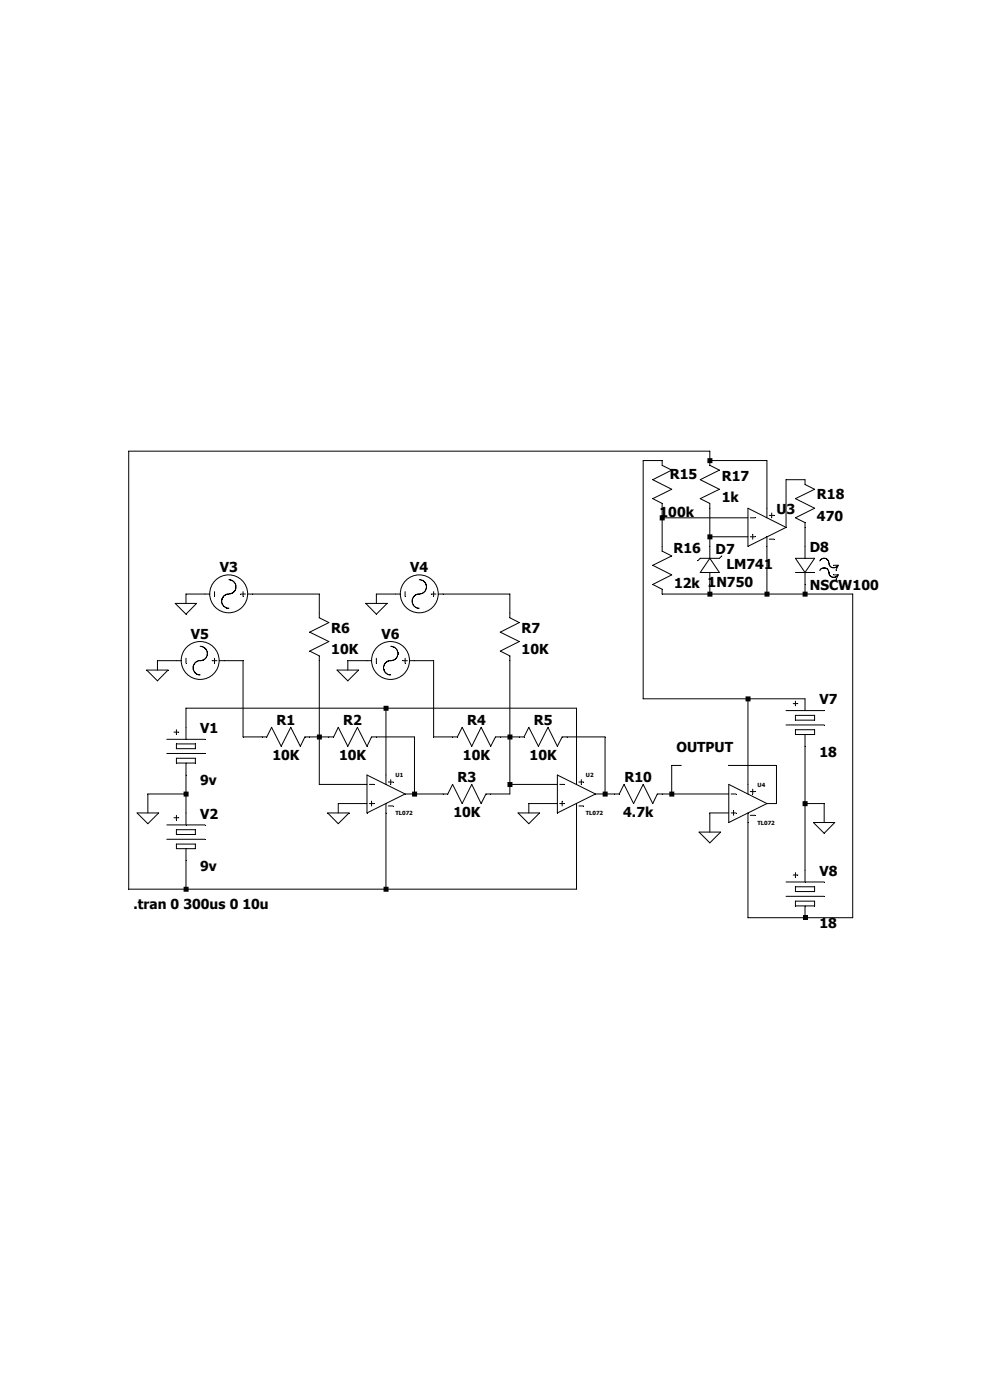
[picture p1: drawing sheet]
<svg xmlns="http://www.w3.org/2000/svg" width="210mm" height="297mm" viewBox="0 0 210 297" stroke-linecap="round" stroke-linejoin="round" font-family="sans-serif">
<g fill="none" stroke="#000" stroke-width=".21">
<path d="M150.6 97.7h12.1v12.2M140.5 109.9h18.2M150.6 118.4l2 3.1h-4.1zM150.6 118.4v-11.6l-2.1-1 4.1-2-4.1-2 4.1-2.1-2-1v-3h-123.3v92.9h95v-18.1M150.6 113.9h8.1M153.1 117.9l-.5 .5h-4.1l-.5 .6M158.7 107.8l8.1 4.1-8.1 4zM159.2 109.9h1M159.2 113.9h1M159.7 113.4v1M162.7 113.9v12.1M163.2 109.3h1"/>
<path d="M163.2 114.4h1M163.7 108.8v1.1M166.8 111.9v-10.1h4v1l2 1-4.1 2 4.1 2-4.1 2.1 2.1 1v7.5M168.7 118.4h4.1l-2 3.1zM173.9 119l.3-.3a.98 .98 0 0 1 1.3 0l.3 .5 .2 .8a.99 .99 0 0 0 1.5 .2l.3-.3M176.8 119.9h1l-.5 1M37.2 128h4.5l-2.2 2.3zM39.5 139.7v1M42.5 137.1a1.54 1.54 0 0 1 1.5 1.7 1.54 1.54 0 0 1-1.8 1.4 1.52 1.52 0 0 0-1.2 1.6 1.52 1.52 0 0 0 1.5 1.4M44.5 126h-5v2M45.5 125.5v1M45.5 139.7v1"/>
<path d="M48.6 123a1.54 1.54 0 0 1 1.4 1.7 1.54 1.54 0 0 1-1.7 1.3 1.51 1.51 0 0 0-1.3 1.7 1.51 1.51 0 0 0 1.6 1.3M51.1 126h1M51.6 125.5v1M52.6 126h15.1v5.1l2.1 1-4.1 2 4.1 2-4.1 2 2 1v27.3h10.2M77.6 128h4.5l-2.3 2.3zM79.8 139.7v1M82.9 137.1a1.57 1.57 0 0 1 1.5 1.8 1.57 1.57 0 0 1-1.9 1.3 1.51 1.51 0 0 0-1.1 1.7 1.51 1.51 0 0 0 1.5 1.3M84.9 126h-5.1v2M85.9 125.5v1M85.9 139.7v1M88.9 123a1.57 1.57 0 0 1 1.5 1.8 1.57 1.57 0 0 1-1.9 1.3 1.52 1.52 0 0 0-1 1.6 1.52 1.52 0 0 0 1.4 1.3M91.5 126h1"/>
<path d="M92 125.5v1M93 126h15.2v5.1l2 1-4.1 2 4.1 2-4.1 2 2.1 1v29.3h-5.1l-1 2.1-2-4.1-2.1 4.1-2-4.1-1 2h-9.1M150.6 121.5v4.5M168.7 121.5h4.1M170.8 121.5v4.5M173.9 121a1.07 1.07 0 0 1 1.3-.5 1.07 1.07 0 0 1 .7 1.3 1 1 0 0 0 .9 .7 1 1 0 0 0 1-.6M176.8 122h1l-.5 1M31.1 142.2h4.5l-2.2 2.2zM35.4 156.8h8.1M35.4 159.9h8.1M36.9 155.3h1M37.4 157.8h4v1h-4z"/>
<path d="M37.4 154.8v1M38.4 140.2h-5v2M39.5 156.8v-6.6h82.8v16.2M45 140.2h1M46.5 140.2h5.1v16.1h5l1-2 2 4 2.1-4 2 4 1-2h6.1l1-2 2 4 2-4 2.1 4 .9-2h9.1v12.1M71.5 142.2h4.6l-2.3 2.2zM78.8 140.2h-5v2M81.9 150.2v16.2M85.4 140.2h1M86.9 140.2h5.1v16.1h5l1-2 2.1 4 2-4 2 4 1-2h6.1l1-2 2 4 2-4 2 4 1.1-2h9.1v12.1M158.7 148.3v20.1M166.8 150.7h8"/>
<path d="M166.8 153.8h8M168.3 149.3h.9M168.7 151.8h4.1v1h-4.1zM168.7 154.8h4.1v1h-4.1zM168.7 148.8v.9M170.8 150.7v-2.4h-34.4v-50.6h4.1v1l2 1-4 2.1 4 2-4 2 2 1v10.1l2 1-4 2 4 2.1-4 2 2 1v1h40.4v68.7h-22.2v-22.2M170.8 155.8v31.3M29.1 172.5h4.6l-2.3 2.3zM35.4 175h8.1M35.4 178.1h8.1M36.9 173.5h1M37.4 160.9h4v1h-4z"/>
<path d="M37.4 176h4v1h-4zM37.4 179.1h4v.9h-4zM37.4 173v1M39.5 168.4h-8.1v4.1M39.5 161.9v13.1M69.5 172.5h4.5l-2.2 2.3zM77.9 164.4l8 4-8 4.1zM77.9 170.5h-6.1v2M78.4 166.4h.9M78.4 170.5h.9M78.8 170v1M81.9 170.5v18.1"/>
<path d="M82.4 165.9h1M82.4 171h1M82.9 165.4v1M108.2 166.4h10M109.9 172.5h4.6l-2.3 2.3zM118.2 170.5h-6v2M118.2 164.4l8.1 4-8.1 4.1zM118.7 166.4h1.1M118.7 170.5h1.1M119.3 170v1M122.8 165.9h1M122.8 171h1"/>
<path d="M123.3 165.4v1M126.3 168.4h5.1l1-2 2 4.1 2-4.1 2.1 4.1 .9-2.1h15.2M144.5 162.4h-2v6M148.3 176.5h4.6l-2.3 2.3zM154.6 172.5h-4v4M154.6 162.4h10.1v8.1h-2M154.6 166.4l8.1 4.1-8.1 4zM155.1 168.4h1M155.1 172.5h1M155.6 172v1M159.2 167.9h1M159.2 173h1"/>
<path d="M159.7 167.4v1M170.8 170.5h4v4M172.6 174.5h4.5l-2.3 2.3zM39.5 180v8.6M166.8 187.1h8M166.8 190.2h8M168.3 185.6h.9M168.7 188.1h4.1v1h-4.1zM168.7 191.2h4.1v1h-4.1zM168.7 185.1v1M170.8 192.2v2.5"/>
<circle cx="48.5" cy="126" r="4"/>
<circle cx="88.9" cy="126" r="4"/>
<circle cx="42.5" cy="140.1" r="4"/>
<circle cx="82.8" cy="140.1" r="4"/>
</g>
<path d="M170.3 194.2h1v1h-1z" fill="#000"/>
<path d="M38.9 167.9h1.1v1.1h-1.1zM38.9 188.1h1.1v1.1h-1.1zM67.2 155.8h1.1v1.1h-1.1zM81.4 149.7h1v1.1h-1zM81.4 188.1h1v1.1h-1zM87.4 167.9h1.1v1.1h-1.1zM107.7 155.8h1v1.1h-1zM107.7 165.9h1v1.1h-1zM127.8 167.9h1.1v1.1h-1.1zM140 109.3h1v1.1h-1zM142 167.9h1v1.1h-1zM150.1 97.2h1v1.1h-1zM150.1 113.4h1v1h-1zM150.1 125.5h1v1.1h-1zM158.2 147.7h1v1.1h-1zM162.2 125.5h1v1.1h-1zM170.3 125.5h1v1.1h-1zM170.3 170h1v1h-1z" fill-rule="evenodd" fill="#000"/>
<g font-size="2.9">
<text x="142.1" y="101.7">R15</text>
<text x="153.1" y="101.9">R17</text>
<text x="153.1" y="106.5">1k</text>
<text x="173.3" y="106">R18</text>
<text x="139.9" y="109.8">100k</text>
<text x="164.7" y="109">U3</text>
<text x="173.3" y="110.5">470</text>
<text x="142.9" y="117.3">R16</text>
<text x="151.8" y="117.5">D7</text>
<text x="171.8" y="117.1">D8</text>
<text x="46.6" y="121.4">V3</text>
<text x="87" y="121.4">V4</text>
<text x="143" y="124.7">12k 1N750</text>
<text x="154.1" y="120.6">LM741</text>
<text x="171.8" y="125.2">NSCW100</text>
<text x="40.5" y="135.5">V5</text>
<text x="70.3" y="134.3">R6</text>
<text x="80.9" y="135.5">V6</text>
<text x="110.7" y="134.3">R7</text>
<text x="70.3" y="138.8">10K</text>
<text x="110.7" y="138.8">10K</text>
<text x="173.8" y="149.4">V7</text>
<text x="42.5" y="155.5">V1</text>
<text x="58.7" y="153.7">R1</text>
<text x="72.8" y="153.7">R2</text>
<text x="99.1" y="153.7">R4</text>
<text x="113.2" y="153.7">R5</text>
<text x="57.8" y="161.2">10K</text>
<text x="71.9" y="161.2">10K</text>
<text x="98.2" y="161.2">10K</text>
<text x="112.4" y="161.2">10K</text>
<text x="143.5" y="159.5">OUTPUT</text>
<text x="173.8" y="160.5">18</text>
<text x="42.5" y="166.6">9v</text>
<text x="97.1" y="165.8">R3</text>
<text x="132.5" y="165.8">R10</text>
<text x="42.5" y="173.7">V2</text>
<text x="96.2" y="173.4">10K</text>
<text x="132.2" y="173.4">4.7k</text>
<text x="42.5" y="184.8">9v</text>
<text x="173.8" y="185.8">V8</text>
<text x="28.3" y="192.9">.tran 0 300us 0 10u</text>
<text x="173.8" y="196.9">18</text>
</g>
<g font-size="1.2">
<text x="83.9" y="164.9">U1</text>
<text x="124.3" y="164.9">U2</text>
<text x="160.7" y="166.9">U4</text>
<text x="83.9" y="172.9">TL072</text>
<text x="124.3" y="172.9">TL072</text>
<text x="160.7" y="175">TL072</text>
</g>
</svg>
